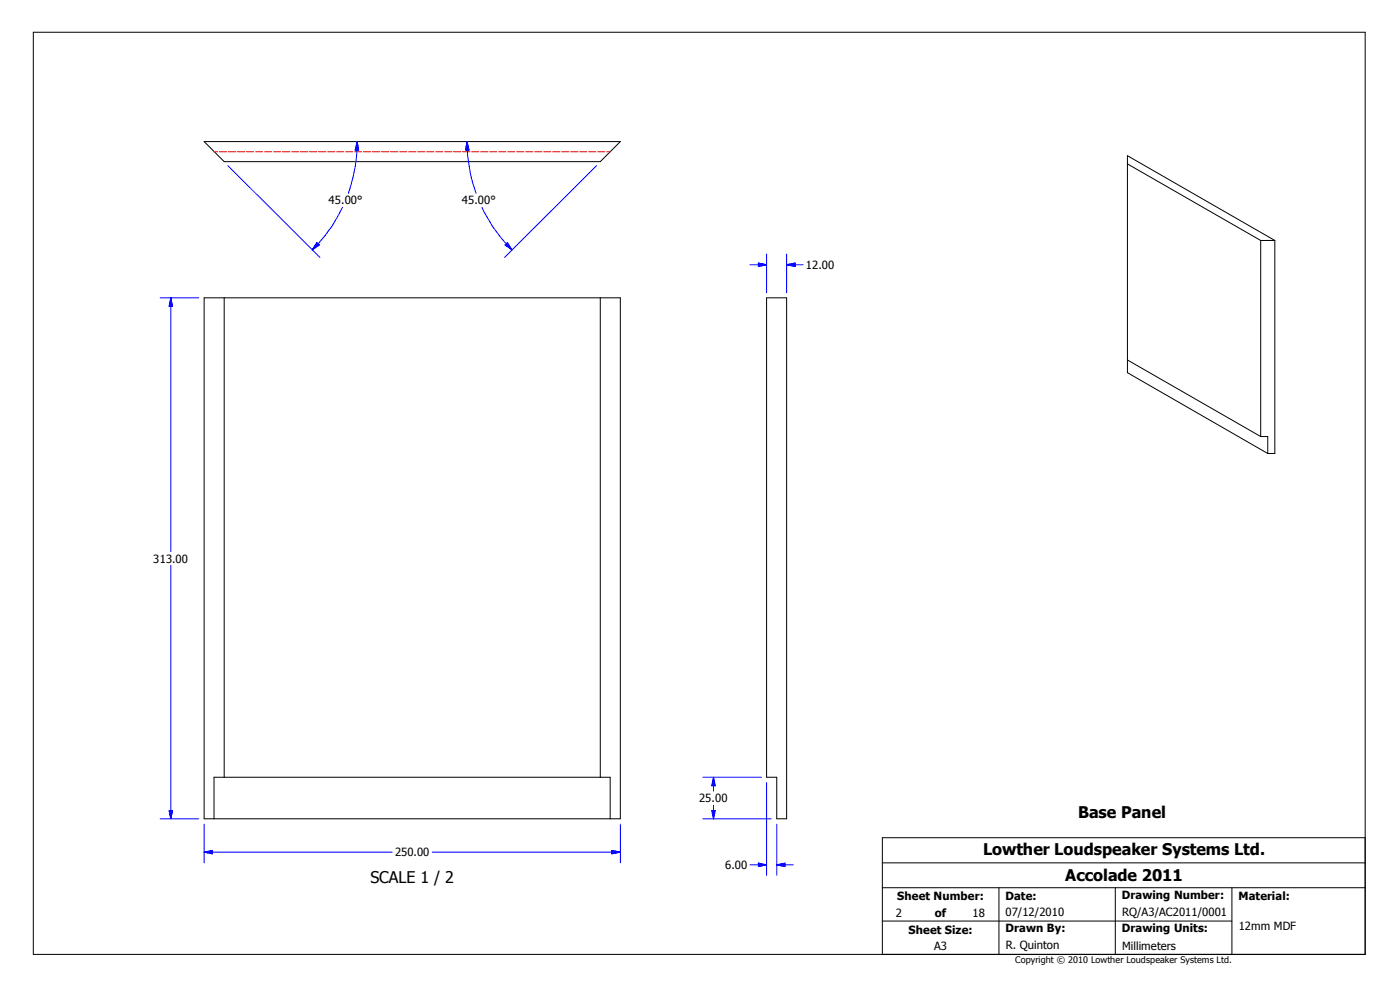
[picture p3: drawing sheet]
<svg xmlns="http://www.w3.org/2000/svg" width="420mm" height="297mm" viewBox="0 0 420 297" stroke-linecap="round" stroke-linejoin="round" font-family="sans-serif">
<g fill="none" stroke="#000" stroke-width=".3">
<path d="M10 9.7h399.4v276.3h-399.4zM61.2 42.4h124.8l-6 6h-112.8zM338.1 49.1l39.9 23M378 72.1h4.3M378 72.1v58.7M382.3 72.1v63.8h-2.1M382.3 72.1l-44.2-25.4v65l42.1 24.2M61.2 89.3h124.8v156.1h-124.8zM67.2 89.3v143.6M180 89.3v143.6M229.9 89.3h6v156.1h-3v-12.5h-3zM338.1 107.9l39.9 22.9"/>
<path d="M378 130.8h2.2v5.1M64.2 245.4v-12.5h118.8v12.5M264.6 258.6h144.8M409.4 251.1h-144.8v34.9M264.6 276h104.8M264.6 266h144.8M299.6 266v20M334.4 266v20M369.4 266v20"/>
</g>
<g fill="none" stroke="#f00" stroke-width=".3">
<path d="M64.2 45.5h1.1M65.8 45.5h2.2M68.5 45.5h2.2M71.2 45.5h2.2M73.9 45.5h2.1M76.6 45.5h2.1M79.3 45.5h2.1M82 45.5h2.2M84.7 45.5h2.2M87.5 45.5h2.1M90.1 45.5h2.2M92.8 45.5h2.2"/>
<path d="M95.5 45.5h2.2M98.2 45.5h2.2M100.9 45.5h2.1M103.6 45.5h2.1M106.3 45.5h2.2M109 45.5h2.2M111.7 45.5h2.2M114.4 45.5h2.2M117.1 45.5h2.2M119.8 45.5h2.2M122.5 45.5h2.2M125.2 45.5h2.2"/>
<path d="M127.9 45.5h2.1M130.6 45.5h2.2M133.3 45.5h2.2M136 45.5h2.2M138.7 45.5h2.2M141.4 45.5h2.2M144.1 45.5h2.2M146.8 45.5h2.1M149.5 45.5h2.1M152.2 45.5h2.1M154.9 45.5h2.2M157.6 45.5h2.2"/>
<path d="M160.4 45.5h2.1M163 45.5h2.2M165.7 45.5h2.2M168.4 45.5h2.2M171.1 45.5h2.2M173.8 45.5h2.1M176.5 45.5h2.1M179.2 45.5h2.2M181.9 45.5h1.1"/>
</g>
<g fill="none" stroke="#00f" stroke-width=".3">
<path d="M68.3 49.6l27.6 27.5M107.1 42.4a47 47 0 0 1-2.6 15.5M107.1 42.4l.4 2.6h-1zM140 42.4l.6 2.6h-1zM140 42.4a50.4 50.4 0 0 0 2.7 15.5M178.9 49.6l-27.6 27.5M95 72.7l.8 .7-2.2 1.5zM102.7 62.2a48.1 48.1 0 0 1-9.1 12.7M144.5 62.2a45.5 45.5 0 0 0 9 12.7M151.5 73.4l.6-.7 1.4 2.2zM224.9 79.3h5M227.4 78.8l2.5 .5-2.5 .6z"/>
<path d="M229.9 76.1v11.6M235.9 79.3h5M235.9 79.3l2.5-.5v1.1zM235.9 76.1v11.6M48 89.3h11.6M51.2 89.3v76M51.2 89.3l.5 2.5h-1zM51.2 169.4v76M210.7 232.9h17.6M214 232.9v4.2M214 232.9l.5 2.6h-1.1zM229.9 234.5v27.8"/>
<path d="M48 245.4h11.6M50.7 242.9h1l-.5 2.5zM61.2 255.4h56.4M61.2 255.4l2.5-.5v1zM61.2 247v11.6M129.6 255.4h56.4M183.5 254.9l2.5 .5-2.5 .5zM186 247v11.6M210.7 245.4h20.6M213.4 242.9h1.1l-.5 2.5zM214 241.3v4.1M224.9 259.2h5"/>
<path d="M227.4 258.7l2.5 .5-2.5 .5zM232.9 259.2h5M232.9 259.2l2.5-.5v1zM232.9 247v15.3"/>
</g>
<g fill="#00f" stroke="#00f" stroke-width=".3">
<path d="M61.2 255.4l2.5-.5v1z" fill-rule="evenodd"/>
<path d="M183.5 254.9l2.5 .5-2.5 .5z" fill-rule="evenodd"/>
<path d="M51.2 89.3l.5 2.5h-1z" fill-rule="evenodd"/>
<path d="M50.7 242.9h1l-.5 2.5z" fill-rule="evenodd"/>
<path d="M95 72.7l.8 .7-2.2 1.5z" fill-rule="evenodd"/>
<path d="M107.1 42.4l.4 2.6h-1z" fill-rule="evenodd"/>
<path d="M151.5 73.4l.6-.7 1.4 2.2z" fill-rule="evenodd"/>
<path d="M140 42.4l.6 2.6h-1z" fill-rule="evenodd"/>
<path d="M235.9 79.3l2.5-.5v1.1z" fill-rule="evenodd"/>
<path d="M227.4 78.8l2.5 .5-2.5 .6z" fill-rule="evenodd"/>
<path d="M214 232.9l.5 2.6h-1.1z" fill-rule="evenodd"/>
<path d="M213.4 242.9h1.1l-.5 2.5z" fill-rule="evenodd"/>
<path d="M227.4 258.7l2.5 .5-2.5 .5z" fill-rule="evenodd"/>
<path d="M232.9 259.2l2.5-.5v1z" fill-rule="evenodd"/>
</g>
<g font-size="4.8">
<text x="323.3" y="245.2">Base Panel</text>
<text x="294.8" y="256.2">Lowther Loudspeaker Systems Ltd.</text>
<text x="111.1" y="264.6">SCALE 1 / 2</text>
<text x="319.4" y="264.1">Accolade 2011</text>
</g>
<g font-size="3.4">
<text x="98.6" y="61.2">45.00°</text>
<text x="138.5" y="61.2">45.00°</text>
<text x="241.6" y="80.6">12.00</text>
<text x="46" y="168.6">313.00</text>
<text x="209.6" y="240.4">25.00</text>
<text x="118.4" y="256.6">250.00</text>
<text x="217.4" y="260.4">6.00</text>
<text x="269.1" y="269.8">Sheet Number:</text>
<text x="301.5" y="269.8">Date:</text>
<text x="336.4" y="269.5">Drawing Number:</text>
<text x="371.3" y="269.8">Material:</text>
<text x="268.6" y="274.8">2</text>
<text x="280.3" y="274.8">of</text>
<text x="291.6" y="274.8">18</text>
<text x="301.5" y="274.6">07/12/2010</text>
<text x="336.5" y="274.5">RQ/A3/AC2011/0001</text>
<text x="272.5" y="279.8">Sheet Size:</text>
<text x="301.5" y="279.4">Drawn By:</text>
<text x="336.4" y="279.4">Drawing Units:</text>
<text x="371.4" y="278.8">12mm MDF</text>
<text x="280.1" y="284.7">A3</text>
<text x="301.6" y="284.5">R. Quinton</text>
<text x="336.5" y="284.7">Millimeters</text>
</g>
<text font-size="2.7" x="304.4" y="288.6">Copyright © 2010 Lowther Loudspeaker Systems Ltd.</text>
</svg>
